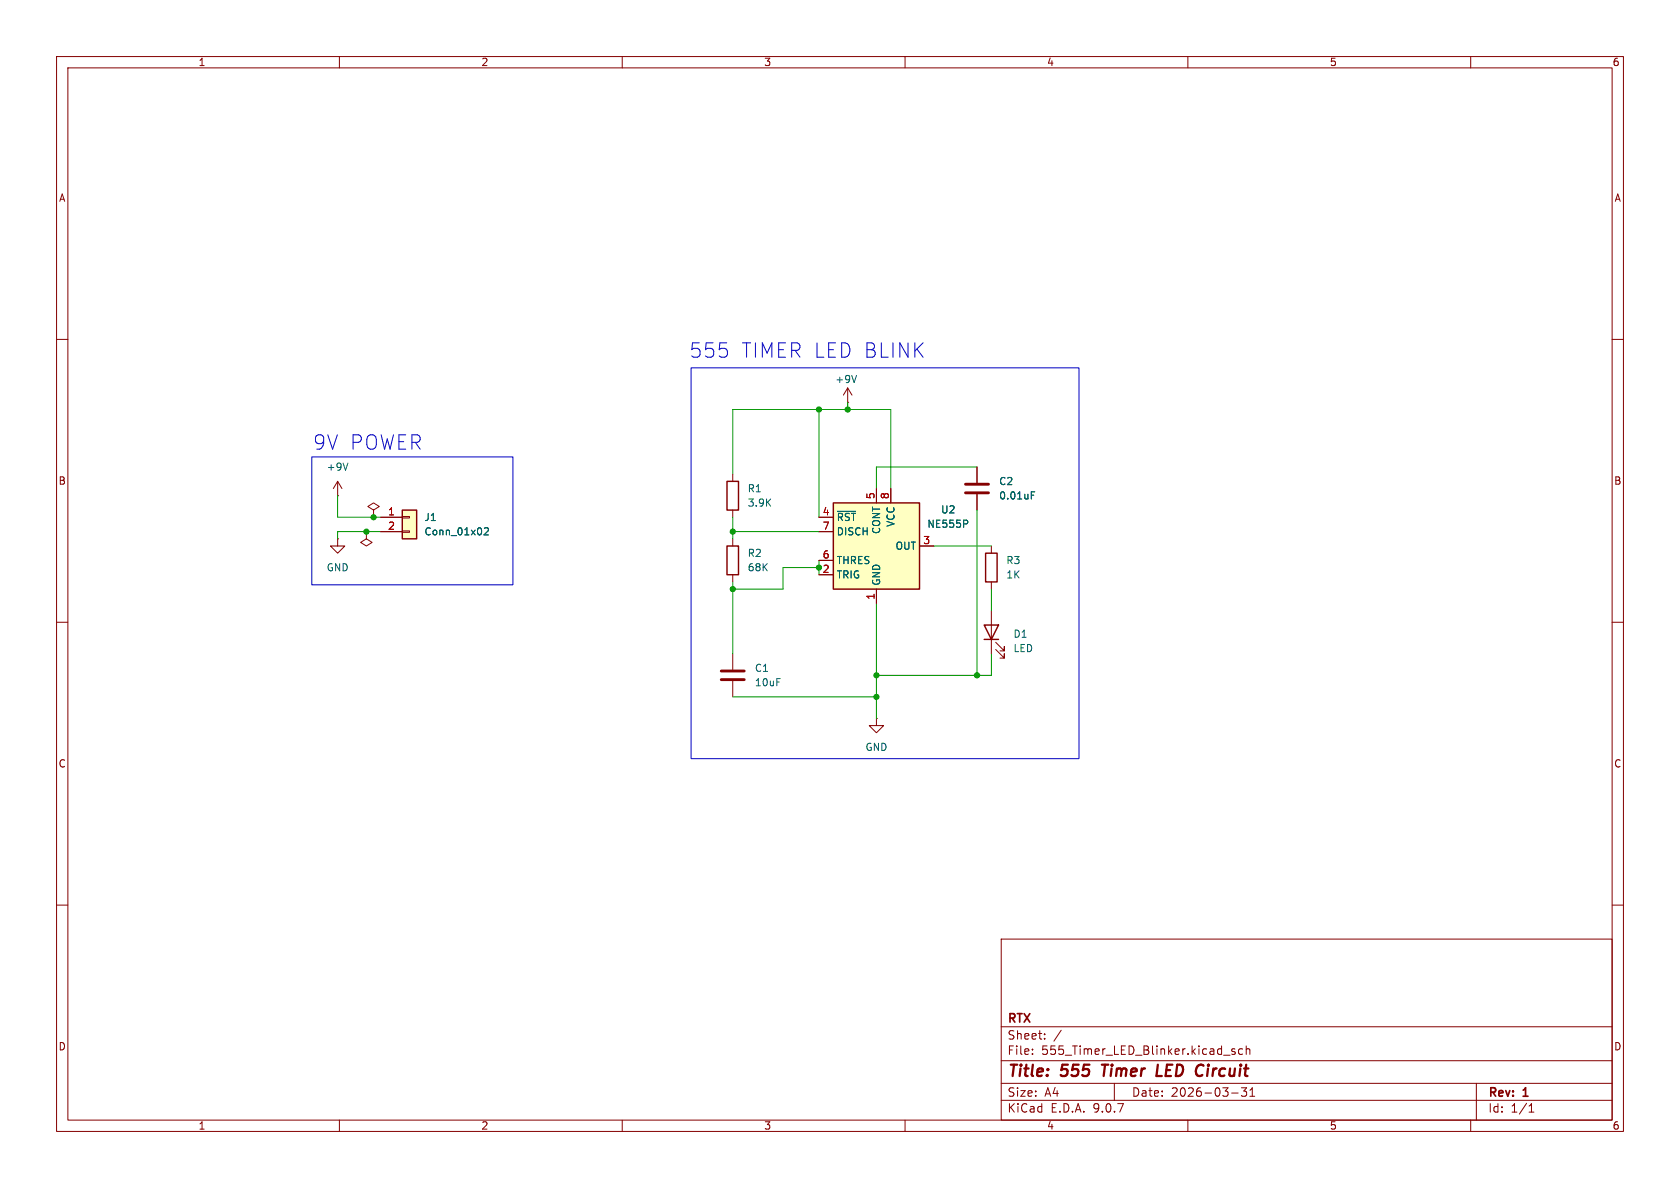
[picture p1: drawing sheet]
(kicad_sch
 (version 20250114)
 (generator "eeschema")
 (generator_version "9.0")
 (paper "A4")
 (title_block
  (title "555 Timer LED Circuit")
  (date "2026-03-31")
  (rev "1")
  (company "RTX"))
 (lib_symbols
  (symbol "Connector_Generic:Conn_01x02"
   (pin_names
    (offset 1.016) (hide yes)) (exclude_from_sim no) (in_bom yes) (on_board yes)
   (property "Reference" "J" (at 0 2.54 0) (effects (font (size 1.27 1.27))))
   (property "Value" "Conn_01x02" (at 0 -5.08 0) (effects (font (size 1.27 1.27))))
   (property "Footprint" "" (at 0 0 0) (effects (font (size 1.27 1.27)) (hide yes)))
   (property "Datasheet" "~" (at 0 0 0) (effects (font (size 1.27 1.27)) (hide yes)))
   (property "Description" "Generic connector, single row, 01x02, script generated (kicad-library-utils/schlib/autogen/connector/)" (at 0 0 0) (effects (font (size 1.27 1.27)) (hide yes)))
   (symbol "Conn_01x02_1_1"
    (rectangle (start -1.27 1.27) (end 1.27 -3.81) (stroke (width 0.254) (type default)) (fill (type background)))
    (rectangle (start -1.27 0.127) (end 0 -0.127) (stroke (width 0.1524) (type default)) (fill (type none)))
    (rectangle (start -1.27 -2.413) (end 0 -2.667) (stroke (width 0.1524) (type default)) (fill (type none)))
    (pin passive line (at -5.08 0 0) (length 3.81) (name "Pin_1" (effects (font (size 1.27 1.27)))) (number "1" (effects (font (size 1.27 1.27)))))
    (pin passive line (at -5.08 -2.54 0) (length 3.81) (name "Pin_2" (effects (font (size 1.27 1.27)))) (number "2" (effects (font (size 1.27 1.27))))))
   (embedded_fonts no))
  (symbol "Device:C"
   (pin_numbers (hide yes))
   (pin_names
    (offset 0.254)) (exclude_from_sim no) (in_bom yes) (on_board yes)
   (property "Reference" "C" (at 0.635 2.54 0) (effects (font (size 1.27 1.27)) (justify left)))
   (property "Value" "C" (at 0.635 -2.54 0) (effects (font (size 1.27 1.27)) (justify left)))
   (property "Footprint" "" (at 0.9652 -3.81 0) (effects (font (size 1.27 1.27)) (hide yes)))
   (property "Datasheet" "~" (at 0 0 0) (effects (font (size 1.27 1.27)) (hide yes)))
   (property "Description" "Unpolarized capacitor" (at 0 0 0) (effects (font (size 1.27 1.27)) (hide yes)))
   (symbol "C_0_1"
    (polyline (pts (xy -2.032 0.762) (xy 2.032 0.762)) (stroke (width 0.508) (type default)) (fill (type none)))
    (polyline (pts (xy -2.032 -0.762) (xy 2.032 -0.762)) (stroke (width 0.508) (type default)) (fill (type none))))
   (symbol "C_1_1"
    (pin passive line (at 0 3.81 270) (length 2.794) (name "~" (effects (font (size 1.27 1.27)))) (number "1" (effects (font (size 1.27 1.27)))))
    (pin passive line (at 0 -3.81 90) (length 2.794) (name "~" (effects (font (size 1.27 1.27)))) (number "2" (effects (font (size 1.27 1.27))))))
   (embedded_fonts no))
  (symbol "Device:LED"
   (pin_numbers (hide yes))
   (pin_names
    (offset 1.016) (hide yes)) (exclude_from_sim no) (in_bom yes) (on_board yes)
   (property "Reference" "D" (at 0 2.54 0) (effects (font (size 1.27 1.27))))
   (property "Value" "LED" (at 0 -2.54 0) (effects (font (size 1.27 1.27))))
   (property "Footprint" "" (at 0 0 0) (effects (font (size 1.27 1.27)) (hide yes)))
   (property "Datasheet" "~" (at 0 0 0) (effects (font (size 1.27 1.27)) (hide yes)))
   (property "Description" "Light emitting diode" (at 0 0 0) (effects (font (size 1.27 1.27)) (hide yes)))
   (property "Sim.Pins" "1=K 2=A" (at 0 0 0) (effects (font (size 1.27 1.27)) (hide yes)))
   (symbol "LED_0_1"
    (polyline (pts (xy -3.048 -0.762) (xy -4.572 -2.286) (xy -3.81 -2.286) (xy -4.572 -2.286) (xy -4.572 -1.524)) (stroke (width 0) (type default)) (fill (type none)))
    (polyline (pts (xy -1.778 -0.762) (xy -3.302 -2.286) (xy -2.54 -2.286) (xy -3.302 -2.286) (xy -3.302 -1.524)) (stroke (width 0) (type default)) (fill (type none)))
    (polyline (pts (xy -1.27 0) (xy 1.27 0)) (stroke (width 0) (type default)) (fill (type none)))
    (polyline (pts (xy -1.27 -1.27) (xy -1.27 1.27)) (stroke (width 0.254) (type default)) (fill (type none)))
    (polyline (pts (xy 1.27 -1.27) (xy 1.27 1.27) (xy -1.27 0) (xy 1.27 -1.27)) (stroke (width 0.254) (type default)) (fill (type none))))
   (symbol "LED_1_1"
    (pin passive line (at -3.81 0 0) (length 2.54) (name "K" (effects (font (size 1.27 1.27)))) (number "1" (effects (font (size 1.27 1.27)))))
    (pin passive line (at 3.81 0 180) (length 2.54) (name "A" (effects (font (size 1.27 1.27)))) (number "2" (effects (font (size 1.27 1.27))))))
   (embedded_fonts no))
  (symbol "Device:R"
   (pin_numbers (hide yes))
   (pin_names
    (offset 0)) (exclude_from_sim no) (in_bom yes) (on_board yes)
   (property "Reference" "R" (at 2.032 0 90) (effects (font (size 1.27 1.27))))
   (property "Value" "R" (at 0 0 90) (effects (font (size 1.27 1.27))))
   (property "Footprint" "" (at -1.778 0 90) (effects (font (size 1.27 1.27)) (hide yes)))
   (property "Datasheet" "~" (at 0 0 0) (effects (font (size 1.27 1.27)) (hide yes)))
   (property "Description" "Resistor" (at 0 0 0) (effects (font (size 1.27 1.27)) (hide yes)))
   (symbol "R_0_1"
    (rectangle (start -1.016 -2.54) (end 1.016 2.54) (stroke (width 0.254) (type default)) (fill (type none))))
   (symbol "R_1_1"
    (pin passive line (at 0 3.81 270) (length 1.27) (name "~" (effects (font (size 1.27 1.27)))) (number "1" (effects (font (size 1.27 1.27)))))
    (pin passive line (at 0 -3.81 90) (length 1.27) (name "~" (effects (font (size 1.27 1.27)))) (number "2" (effects (font (size 1.27 1.27))))))
   (embedded_fonts no))
  (symbol "Timer:NE555P" (exclude_from_sim no) (in_bom yes) (on_board yes)
   (property "Reference" "U" (at -10.16 8.89 0) (effects (font (size 1.27 1.27)) (justify left)))
   (property "Value" "NE555P" (at 2.54 8.89 0) (effects (font (size 1.27 1.27)) (justify left)))
   (property "Footprint" "Package_DIP:DIP-8_W7.62mm" (at 0 -24.13 0) (effects (font (size 1.27 1.27)) (hide yes)))
   (property "Datasheet" "http://www.ti.com/lit/ds/symlink/ne555.pdf" (at 0 -26.67 0) (effects (font (size 1.27 1.27)) (hide yes)))
   (property "Description" "Precision Timers, 555 compatible, PDIP-8" (at 0 -21.59 0) (effects (font (size 1.27 1.27)) (hide yes)))
   (symbol "NE555P_0_0"
    (pin power_in line (at 0 -10.16 90) (length 2.54) (name "GND" (effects (font (size 1.27 1.27)))) (number "1" (effects (font (size 1.27 1.27)))))
    (pin power_in line (at 2.54 10.16 270) (length 2.54) (name "VCC" (effects (font (size 1.27 1.27)))) (number "8" (effects (font (size 1.27 1.27))))))
   (symbol "NE555P_0_1"
    (rectangle (start -7.62 7.62) (end 7.62 -7.62) (stroke (width 0.254) (type default)) (fill (type background))))
   (symbol "NE555P_1_1"
    (pin input line (at -10.16 5.08 0) (length 2.54) (name "~{RST}" (effects (font (size 1.27 1.27)))) (number "4" (effects (font (size 1.27 1.27)))))
    (pin input line (at -10.16 2.54 0) (length 2.54) (name "DISCH" (effects (font (size 1.27 1.27)))) (number "7" (effects (font (size 1.27 1.27)))))
    (pin input line (at -10.16 -2.54 0) (length 2.54) (name "THRES" (effects (font (size 1.27 1.27)))) (number "6" (effects (font (size 1.27 1.27)))))
    (pin input line (at -10.16 -5.08 0) (length 2.54) (name "TRIG" (effects (font (size 1.27 1.27)))) (number "2" (effects (font (size 1.27 1.27)))))
    (pin open_collector line (at 0 10.16 270) (length 2.54) (name "CONT" (effects (font (size 1.27 1.27)))) (number "5" (effects (font (size 1.27 1.27)))))
    (pin output line (at 10.16 0 180) (length 2.54) (name "OUT" (effects (font (size 1.27 1.27)))) (number "3" (effects (font (size 1.27 1.27))))))
   (embedded_fonts no))
  (symbol "power:+9V"
   (power)
   (pin_numbers (hide yes))
   (pin_names
    (offset 0) (hide yes)) (exclude_from_sim no) (in_bom yes) (on_board yes)
   (property "Reference" "#PWR" (at 0 -3.81 0) (effects (font (size 1.27 1.27)) (hide yes)))
   (property "Value" "+9V" (at 0 3.556 0) (effects (font (size 1.27 1.27))))
   (property "Footprint" "" (at 0 0 0) (effects (font (size 1.27 1.27)) (hide yes)))
   (property "Datasheet" "" (at 0 0 0) (effects (font (size 1.27 1.27)) (hide yes)))
   (property "Description" "Power symbol creates a global label with name \"+9V\"" (at 0 0 0) (effects (font (size 1.27 1.27)) (hide yes)))
   (symbol "+9V_0_1"
    (polyline (pts (xy -0.762 1.27) (xy 0 2.54)) (stroke (width 0) (type default)) (fill (type none)))
    (polyline (pts (xy 0 2.54) (xy 0.762 1.27)) (stroke (width 0) (type default)) (fill (type none)))
    (polyline (pts (xy 0 0) (xy 0 2.54)) (stroke (width 0) (type default)) (fill (type none))))
   (symbol "+9V_1_1"
    (pin power_in line (at 0 0 90) (length 0) (name "~" (effects (font (size 1.27 1.27)))) (number "1" (effects (font (size 1.27 1.27))))))
   (embedded_fonts no))
  (symbol "power:GND"
   (power)
   (pin_numbers (hide yes))
   (pin_names
    (offset 0) (hide yes)) (exclude_from_sim no) (in_bom yes) (on_board yes)
   (property "Reference" "#PWR" (at 0 -6.35 0) (effects (font (size 1.27 1.27)) (hide yes)))
   (property "Value" "GND" (at 0 -3.81 0) (effects (font (size 1.27 1.27))))
   (property "Footprint" "" (at 0 0 0) (effects (font (size 1.27 1.27)) (hide yes)))
   (property "Datasheet" "" (at 0 0 0) (effects (font (size 1.27 1.27)) (hide yes)))
   (property "Description" "Power symbol creates a global label with name \"GND\" , ground" (at 0 0 0) (effects (font (size 1.27 1.27)) (hide yes)))
   (symbol "GND_0_1"
    (polyline (pts (xy 0 0) (xy 0 -1.27) (xy 1.27 -1.27) (xy 0 -2.54) (xy -1.27 -1.27) (xy 0 -1.27)) (stroke (width 0) (type default)) (fill (type none))))
   (symbol "GND_1_1"
    (pin power_in line (at 0 0 270) (length 0) (name "~" (effects (font (size 1.27 1.27)))) (number "1" (effects (font (size 1.27 1.27))))))
   (embedded_fonts no))
  (symbol "power:PWR_FLAG"
   (power)
   (pin_numbers (hide yes))
   (pin_names
    (offset 0) (hide yes)) (exclude_from_sim no) (in_bom yes) (on_board yes)
   (property "Reference" "#FLG" (at 0 1.905 0) (effects (font (size 1.27 1.27)) (hide yes)))
   (property "Value" "PWR_FLAG" (at 0 3.81 0) (effects (font (size 1.27 1.27))))
   (property "Footprint" "" (at 0 0 0) (effects (font (size 1.27 1.27)) (hide yes)))
   (property "Datasheet" "~" (at 0 0 0) (effects (font (size 1.27 1.27)) (hide yes)))
   (property "Description" "Special symbol for telling ERC where power comes from" (at 0 0 0) (effects (font (size 1.27 1.27)) (hide yes)))
   (symbol "PWR_FLAG_0_0"
    (pin power_out line (at 0 0 90) (length 0) (name "~" (effects (font (size 1.27 1.27)))) (number "1" (effects (font (size 1.27 1.27))))))
   (symbol "PWR_FLAG_0_1"
    (polyline (pts (xy 0 0) (xy 0 1.27) (xy -1.016 1.905) (xy 0 2.54) (xy 1.016 1.905) (xy 0 1.27)) (stroke (width 0) (type default)) (fill (type none))))
   (embedded_fonts no)))
 (rectangle
  (start 55.118 80.772)
  (end 90.678 103.378)
  (stroke (width 0) (type default))
  (fill (type none)))
 (rectangle
  (start 122.174 65.024)
  (end 190.754 134.112)
  (stroke (width 0) (type default))
  (fill (type none)))
 (text "555 TIMER LED BLINK"
  (exclude_from_sim no)
  (at 142.748 62.23 0)
  (effects (font (size 2.54 2.54))))
 (text "9V POWER\n"
  (exclude_from_sim no)
  (at 65.024 78.486 0)
  (effects (font (size 2.54 2.54))))
 (junction
  (at 144.78 100.33)
  (diameter 0)
  (color 0 0 0 0))
 (junction
  (at 64.77 93.98)
  (diameter 0)
  (color 0 0 0 0))
 (junction
  (at 129.54 104.14)
  (diameter 0)
  (color 0 0 0 0))
 (junction
  (at 172.72 119.38)
  (diameter 0)
  (color 0 0 0 0))
 (junction
  (at 129.54 93.98)
  (diameter 0)
  (color 0 0 0 0))
 (junction
  (at 154.94 123.19)
  (diameter 0)
  (color 0 0 0 0))
 (junction
  (at 66.04 91.44)
  (diameter 0)
  (color 0 0 0 0))
 (junction
  (at 144.78 72.39)
  (diameter 0)
  (color 0 0 0 0))
 (junction
  (at 149.86 72.39)
  (diameter 0)
  (color 0 0 0 0))
 (junction
  (at 154.94 119.38)
  (diameter 0)
  (color 0 0 0 0))
 (wire
  (pts (xy 66.04 91.44) (xy 67.31 91.44))
  (stroke (width 0) (type default)))
 (wire
  (pts (xy 144.78 100.33) (xy 144.78 101.6))
  (stroke (width 0) (type default)))
 (wire
  (pts (xy 59.69 91.44) (xy 66.04 91.44))
  (stroke (width 0) (type default)))
 (wire
  (pts (xy 129.54 102.87) (xy 129.54 104.14))
  (stroke (width 0) (type default)))
 (wire
  (pts (xy 154.94 123.19) (xy 154.94 119.38))
  (stroke (width 0) (type default)))
 (wire
  (pts (xy 144.78 72.39) (xy 144.78 91.44))
  (stroke (width 0) (type default)))
 (wire
  (pts (xy 172.72 119.38) (xy 175.26 119.38))
  (stroke (width 0) (type default)))
 (wire
  (pts (xy 154.94 119.38) (xy 172.72 119.38))
  (stroke (width 0) (type default)))
 (wire
  (pts (xy 129.54 104.14) (xy 129.54 115.57))
  (stroke (width 0) (type default)))
 (wire
  (pts (xy 154.94 82.55) (xy 172.72 82.55))
  (stroke (width 0) (type default)))
 (wire
  (pts (xy 149.86 71.12) (xy 149.86 72.39))
  (stroke (width 0) (type default)))
 (wire
  (pts (xy 59.69 93.98) (xy 59.69 95.25))
  (stroke (width 0) (type default)))
 (wire
  (pts (xy 144.78 99.06) (xy 144.78 100.33))
  (stroke (width 0) (type default)))
 (wire
  (pts (xy 138.43 104.14) (xy 129.54 104.14))
  (stroke (width 0) (type default)))
 (wire
  (pts (xy 129.54 72.39) (xy 144.78 72.39))
  (stroke (width 0) (type default)))
 (wire
  (pts (xy 157.48 72.39) (xy 157.48 86.36))
  (stroke (width 0) (type default)))
 (wire
  (pts (xy 154.94 127) (xy 154.94 123.19))
  (stroke (width 0) (type default)))
 (wire
  (pts (xy 144.78 72.39) (xy 149.86 72.39))
  (stroke (width 0) (type default)))
 (wire
  (pts (xy 172.72 90.17) (xy 172.72 119.38))
  (stroke (width 0) (type default)))
 (wire
  (pts (xy 59.69 87.63) (xy 59.69 91.44))
  (stroke (width 0) (type default)))
 (wire
  (pts (xy 138.43 100.33) (xy 138.43 104.14))
  (stroke (width 0) (type default)))
 (wire
  (pts (xy 154.94 86.36) (xy 154.94 82.55))
  (stroke (width 0) (type default)))
 (wire
  (pts (xy 129.54 123.19) (xy 154.94 123.19))
  (stroke (width 0) (type default)))
 (wire
  (pts (xy 129.54 91.44) (xy 129.54 93.98))
  (stroke (width 0) (type default)))
 (wire
  (pts (xy 175.26 104.14) (xy 175.26 107.95))
  (stroke (width 0) (type default)))
 (wire
  (pts (xy 175.26 119.38) (xy 175.26 115.57))
  (stroke (width 0) (type default)))
 (wire
  (pts (xy 144.78 100.33) (xy 138.43 100.33))
  (stroke (width 0) (type default)))
 (wire
  (pts (xy 67.31 93.98) (xy 64.77 93.98))
  (stroke (width 0) (type default)))
 (wire
  (pts (xy 64.77 93.98) (xy 59.69 93.98))
  (stroke (width 0) (type default)))
 (wire
  (pts (xy 149.86 72.39) (xy 157.48 72.39))
  (stroke (width 0) (type default)))
 (wire
  (pts (xy 129.54 72.39) (xy 129.54 83.82))
  (stroke (width 0) (type default)))
 (wire
  (pts (xy 129.54 95.25) (xy 129.54 93.98))
  (stroke (width 0) (type default)))
 (wire
  (pts (xy 154.94 119.38) (xy 154.94 106.68))
  (stroke (width 0) (type default)))
 (wire
  (pts (xy 144.78 93.98) (xy 129.54 93.98))
  (stroke (width 0) (type default)))
 (wire
  (pts (xy 165.1 96.52) (xy 175.26 96.52))
  (stroke (width 0) (type default)))
 (symbol
  (lib_id "power:PWR_FLAG")
  (at 66.04 91.44 0)
  (unit 1)
  (exclude_from_sim no)
  (in_bom yes)
  (on_board yes)
  (dnp no)
  (fields_autoplaced yes)
  (property "Reference" "#FLG01" (at 66.04 89.535 0) (effects (font (size 1.27 1.27)) (hide yes)))
  (property "Value" "PWR_FLAG" (at 66.04 86.36 0) (effects (font (size 1.27 1.27)) (hide yes)))
  (property "Footprint" "" (at 66.04 91.44 0) (effects (font (size 1.27 1.27)) (hide yes)))
  (property "Datasheet" "~" (at 66.04 91.44 0) (effects (font (size 1.27 1.27)) (hide yes)))
  (property "Description" "Special symbol for telling ERC where power comes from" (at 66.04 91.44 0) (effects (font (size 1.27 1.27)) (hide yes)))
  (pin "1"))
 (symbol
  (lib_id "power:+9V")
  (at 149.86 71.12 0)
  (unit 1)
  (exclude_from_sim no)
  (in_bom yes)
  (on_board yes)
  (dnp no)
  (property "Reference" "#PWR04" (at 149.86 74.93 0) (effects (font (size 1.27 1.27)) (hide yes)))
  (property "Value" "+9V" (at 149.606 67.056 0) (effects (font (size 1.27 1.27))))
  (property "Footprint" "" (at 149.86 71.12 0) (effects (font (size 1.27 1.27)) (hide yes)))
  (property "Datasheet" "" (at 149.86 71.12 0) (effects (font (size 1.27 1.27)) (hide yes)))
  (property "Description" "Power symbol creates a global label with name \"+9V\"" (at 149.86 71.12 0) (effects (font (size 1.27 1.27)) (hide yes)))
  (pin "1"))
 (symbol
  (lib_id "Timer:NE555P")
  (at 154.94 96.52 0)
  (unit 1)
  (exclude_from_sim no)
  (in_bom yes)
  (on_board yes)
  (dnp no)
  (fields_autoplaced yes)
  (property "Reference" "U2" (at 167.64 90.0998 0) (effects (font (size 1.27 1.27))))
  (property "Value" "NE555P" (at 167.64 92.6398 0) (effects (font (size 1.27 1.27))))
  (property "Footprint" "Package_DIP:DIP-8_W7.62mm" (at 154.94 120.65 0) (effects (font (size 1.27 1.27)) (hide yes)))
  (property "Datasheet" "http://www.ti.com/lit/ds/symlink/ne555.pdf" (at 154.94 123.19 0) (effects (font (size 1.27 1.27)) (hide yes)))
  (property "Description" "Precision Timers, 555 compatible, PDIP-8" (at 154.94 118.11 0) (effects (font (size 1.27 1.27)) (hide yes)))
  (pin "7")
  (pin "4")
  (pin "3")
  (pin "5")
  (pin "8")
  (pin "1")
  (pin "2")
  (pin "6"))
 (symbol
  (lib_id "Device:LED")
  (at 175.26 111.76 90)
  (unit 1)
  (exclude_from_sim no)
  (in_bom yes)
  (on_board yes)
  (dnp no)
  (fields_autoplaced yes)
  (property "Reference" "D1" (at 179.07 112.0774 90) (effects (font (size 1.27 1.27)) (justify right)))
  (property "Value" "LED" (at 179.07 114.6174 90) (effects (font (size 1.27 1.27)) (justify right)))
  (property "Footprint" "LED_THT:LED_D5.0mm" (at 175.26 111.76 0) (effects (font (size 1.27 1.27)) (hide yes)))
  (property "Datasheet" "https://www.we-online.com/components/products/datasheet/151051RS11000.pdf" (at 175.26 111.76 0) (effects (font (size 1.27 1.27)) (hide yes)))
  (property "Description" "Light emitting diode" (at 175.26 111.76 0) (effects (font (size 1.27 1.27)) (hide yes)))
  (property "Sim.Pins" "1=K 2=A" (at 175.26 111.76 0) (effects (font (size 1.27 1.27)) (hide yes)))
  (pin "1")
  (pin "2"))
 (symbol
  (lib_id "Device:R")
  (at 175.26 100.33 0)
  (unit 1)
  (exclude_from_sim no)
  (in_bom yes)
  (on_board yes)
  (dnp no)
  (fields_autoplaced yes)
  (property "Reference" "R3" (at 177.8 99.0599 0) (effects (font (size 1.27 1.27)) (justify left)))
  (property "Value" "1K" (at 177.8 101.5999 0) (effects (font (size 1.27 1.27)) (justify left)))
  (property "Footprint" "Resistor_SMD:R_0603_1608Metric" (at 173.482 100.33 90) (effects (font (size 1.27 1.27)) (hide yes)))
  (property "Datasheet" "~" (at 175.26 100.33 0) (effects (font (size 1.27 1.27)) (hide yes)))
  (property "Description" "Resistor" (at 175.26 100.33 0) (effects (font (size 1.27 1.27)) (hide yes)))
  (pin "1")
  (pin "2"))
 (symbol
  (lib_id "power:+9V")
  (at 59.69 87.63 0)
  (unit 1)
  (exclude_from_sim no)
  (in_bom yes)
  (on_board yes)
  (dnp no)
  (fields_autoplaced yes)
  (property "Reference" "#PWR01" (at 59.69 91.44 0) (effects (font (size 1.27 1.27)) (hide yes)))
  (property "Value" "+9V" (at 59.69 82.55 0) (effects (font (size 1.27 1.27))))
  (property "Footprint" "" (at 59.69 87.63 0) (effects (font (size 1.27 1.27)) (hide yes)))
  (property "Datasheet" "" (at 59.69 87.63 0) (effects (font (size 1.27 1.27)) (hide yes)))
  (property "Description" "Power symbol creates a global label with name \"+9V\"" (at 59.69 87.63 0) (effects (font (size 1.27 1.27)) (hide yes)))
  (pin "1"))
 (symbol
  (lib_id "Device:C")
  (at 129.54 119.38 0)
  (unit 1)
  (exclude_from_sim no)
  (in_bom yes)
  (on_board yes)
  (dnp no)
  (fields_autoplaced yes)
  (property "Reference" "C1" (at 133.35 118.1099 0) (effects (font (size 1.27 1.27)) (justify left)))
  (property "Value" "10uF" (at 133.35 120.6499 0) (effects (font (size 1.27 1.27)) (justify left)))
  (property "Footprint" "Capacitor_SMD:C_0603_1608Metric" (at 130.5052 123.19 0) (effects (font (size 1.27 1.27)) (hide yes)))
  (property "Datasheet" "~" (at 129.54 119.38 0) (effects (font (size 1.27 1.27)) (hide yes)))
  (property "Description" "Unpolarized capacitor" (at 129.54 119.38 0) (effects (font (size 1.27 1.27)) (hide yes)))
  (pin "1")
  (pin "2"))
 (symbol
  (lib_id "power:GND")
  (at 154.94 127 0)
  (unit 1)
  (exclude_from_sim no)
  (in_bom yes)
  (on_board yes)
  (dnp no)
  (fields_autoplaced yes)
  (property "Reference" "#PWR03" (at 154.94 133.35 0) (effects (font (size 1.27 1.27)) (hide yes)))
  (property "Value" "GND" (at 154.94 132.08 0) (effects (font (size 1.27 1.27))))
  (property "Footprint" "" (at 154.94 127 0) (effects (font (size 1.27 1.27)) (hide yes)))
  (property "Datasheet" "" (at 154.94 127 0) (effects (font (size 1.27 1.27)) (hide yes)))
  (property "Description" "Power symbol creates a global label with name \"GND\" , ground" (at 154.94 127 0) (effects (font (size 1.27 1.27)) (hide yes)))
  (pin "1"))
 (symbol
  (lib_id "power:GND")
  (at 59.69 95.25 0)
  (unit 1)
  (exclude_from_sim no)
  (in_bom yes)
  (on_board yes)
  (dnp no)
  (fields_autoplaced yes)
  (property "Reference" "#PWR02" (at 59.69 101.6 0) (effects (font (size 1.27 1.27)) (hide yes)))
  (property "Value" "GND" (at 59.69 100.33 0) (effects (font (size 1.27 1.27))))
  (property "Footprint" "" (at 59.69 95.25 0) (effects (font (size 1.27 1.27)) (hide yes)))
  (property "Datasheet" "" (at 59.69 95.25 0) (effects (font (size 1.27 1.27)) (hide yes)))
  (property "Description" "Power symbol creates a global label with name \"GND\" , ground" (at 59.69 95.25 0) (effects (font (size 1.27 1.27)) (hide yes)))
  (pin "1"))
 (symbol
  (lib_id "Device:R")
  (at 129.54 99.06 0)
  (unit 1)
  (exclude_from_sim no)
  (in_bom yes)
  (on_board yes)
  (dnp no)
  (fields_autoplaced yes)
  (property "Reference" "R2" (at 132.08 97.7899 0) (effects (font (size 1.27 1.27)) (justify left)))
  (property "Value" "68K" (at 132.08 100.3299 0) (effects (font (size 1.27 1.27)) (justify left)))
  (property "Footprint" "Resistor_SMD:R_0603_1608Metric" (at 127.762 99.06 90) (effects (font (size 1.27 1.27)) (hide yes)))
  (property "Datasheet" "~" (at 129.54 99.06 0) (effects (font (size 1.27 1.27)) (hide yes)))
  (property "Description" "Resistor" (at 129.54 99.06 0) (effects (font (size 1.27 1.27)) (hide yes)))
  (pin "1")
  (pin "2"))
 (symbol
  (lib_id "Device:C")
  (at 172.72 86.36 0)
  (unit 1)
  (exclude_from_sim no)
  (in_bom yes)
  (on_board yes)
  (dnp no)
  (fields_autoplaced yes)
  (property "Reference" "C2" (at 176.53 85.0899 0) (effects (font (size 1.27 1.27)) (justify left)))
  (property "Value" "0.01uF" (at 176.53 87.6299 0) (effects (font (size 1.27 1.27)) (justify left)))
  (property "Footprint" "Capacitor_SMD:C_0603_1608Metric" (at 173.6852 90.17 0) (effects (font (size 1.27 1.27)) (hide yes)))
  (property "Datasheet" "~" (at 172.72 86.36 0) (effects (font (size 1.27 1.27)) (hide yes)))
  (property "Description" "Unpolarized capacitor" (at 172.72 86.36 0) (effects (font (size 1.27 1.27)) (hide yes)))
  (pin "1")
  (pin "2"))
 (symbol
  (lib_id "power:PWR_FLAG")
  (at 64.77 93.98 180)
  (unit 1)
  (exclude_from_sim no)
  (in_bom yes)
  (on_board yes)
  (dnp no)
  (fields_autoplaced yes)
  (property "Reference" "#FLG02" (at 64.77 95.885 0) (effects (font (size 1.27 1.27)) (hide yes)))
  (property "Value" "PWR_FLAG" (at 64.77 99.06 0) (effects (font (size 1.27 1.27)) (hide yes)))
  (property "Footprint" "" (at 64.77 93.98 0) (effects (font (size 1.27 1.27)) (hide yes)))
  (property "Datasheet" "~" (at 64.77 93.98 0) (effects (font (size 1.27 1.27)) (hide yes)))
  (property "Description" "Special symbol for telling ERC where power comes from" (at 64.77 93.98 0) (effects (font (size 1.27 1.27)) (hide yes)))
  (pin "1"))
 (symbol
  (lib_id "Device:R")
  (at 129.54 87.63 0)
  (unit 1)
  (exclude_from_sim no)
  (in_bom yes)
  (on_board yes)
  (dnp no)
  (fields_autoplaced yes)
  (property "Reference" "R1" (at 132.08 86.3599 0) (effects (font (size 1.27 1.27)) (justify left)))
  (property "Value" "3.9K" (at 132.08 88.8999 0) (effects (font (size 1.27 1.27)) (justify left)))
  (property "Footprint" "Resistor_SMD:R_0603_1608Metric" (at 127.762 87.63 90) (effects (font (size 1.27 1.27)) (hide yes)))
  (property "Datasheet" "~" (at 129.54 87.63 0) (effects (font (size 1.27 1.27)) (hide yes)))
  (property "Description" "Resistor" (at 129.54 87.63 0) (effects (font (size 1.27 1.27)) (hide yes)))
  (pin "1")
  (pin "2"))
 (symbol
  (lib_id "Connector_Generic:Conn_01x02")
  (at 72.39 91.44 0)
  (unit 1)
  (exclude_from_sim no)
  (in_bom yes)
  (on_board yes)
  (dnp no)
  (fields_autoplaced yes)
  (property "Reference" "J1" (at 74.93 91.4399 0) (effects (font (size 1.27 1.27)) (justify left)))
  (property "Value" "Conn_01x02" (at 74.93 93.9799 0) (effects (font (size 1.27 1.27)) (justify left)))
  (property "Footprint" "Connector_PinHeader_2.00mm:PinHeader_1x02_P2.00mm_Vertical" (at 72.39 91.44 0) (effects (font (size 1.27 1.27)) (hide yes)))
  (property "Datasheet" "~" (at 72.39 91.44 0) (effects (font (size 1.27 1.27)) (hide yes)))
  (property "Description" "Generic connector, single row, 01x02, script generated (kicad-library-utils/schlib/autogen/connector/)" (at 72.39 91.44 0) (effects (font (size 1.27 1.27)) (hide yes)))
  (pin "1")
  (pin "2"))
 (sheet_instances
  (path ""
   (page "1")))
 (embedded_fonts no))
